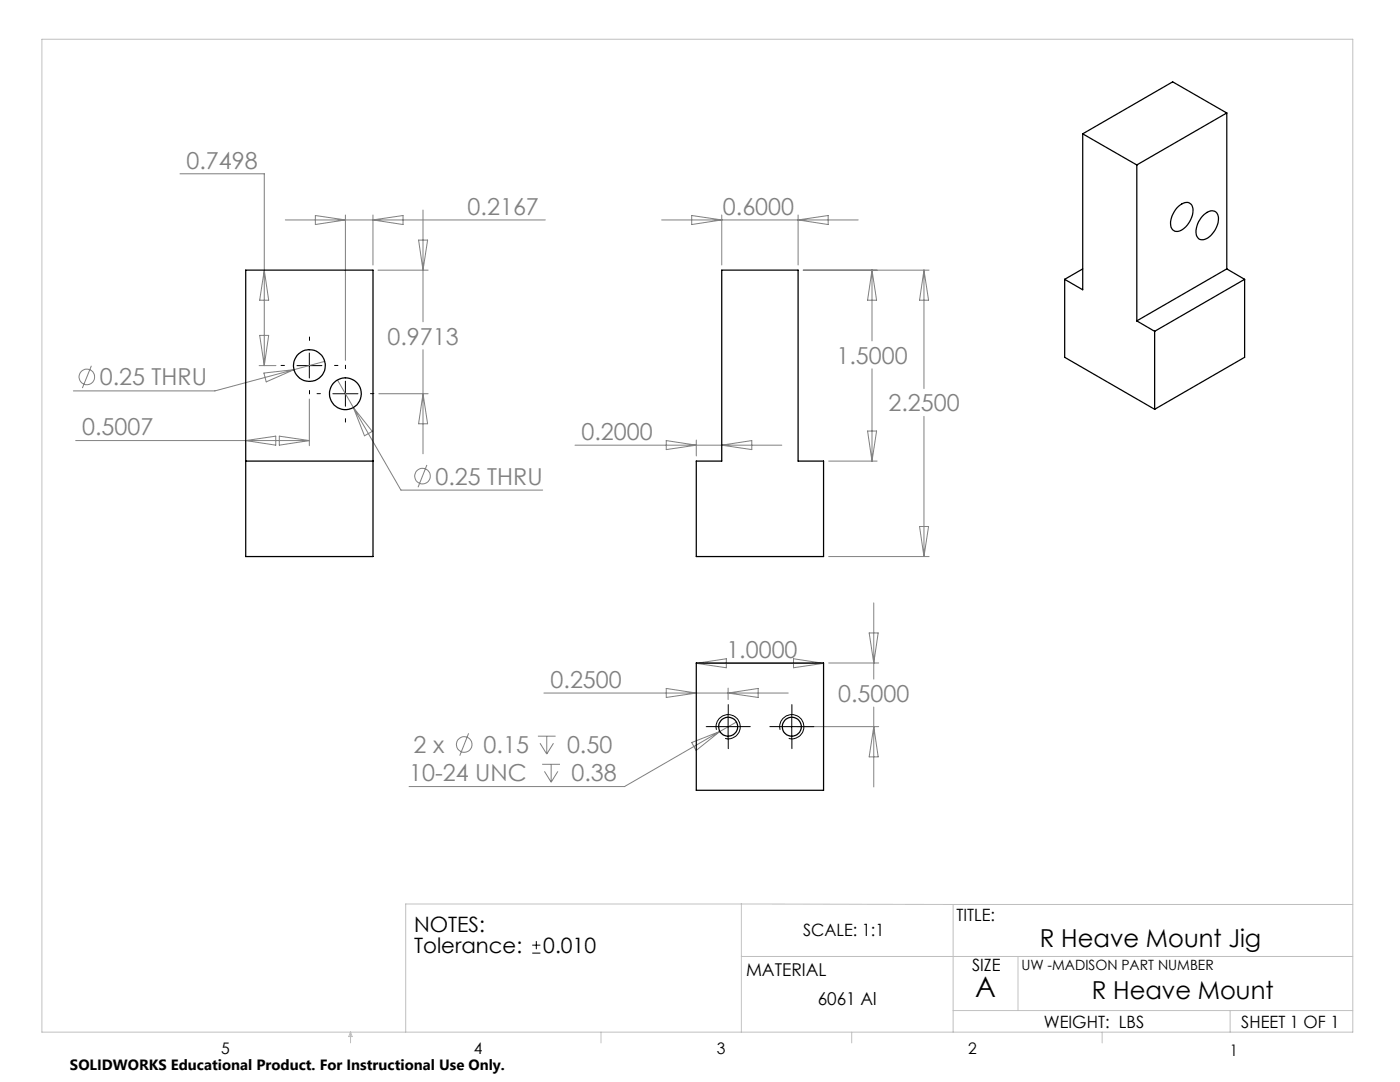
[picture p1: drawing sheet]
<svg xmlns="http://www.w3.org/2000/svg" width="279mm" height="216mm" viewBox="0 0 279 216" stroke-linecap="round" stroke-linejoin="round" font-family="sans-serif">
<g fill="none" stroke="#c0c0c0" stroke-width=".2">
<path d="M8.4 7.8h261.6v198.2h-261.6zM148 180.4v25.6M148 180.4h-67v25.6M148 190.9h122M148 180.4l42.2 .1M190.2 180.5v25.5M190.2 180.5h79.8M203.2 190.9v10.7M70 206v2.1M70 206l.3 .8h-.7zM119.9 206v2.1M170 206v2.1"/>
<path d="M190.2 201.6h79.8M220 206v2.1M245.5 201.6v4.4"/>
</g>
<g fill="none" stroke="#808080" stroke-width=".2">
<path d="M35.9 34.7h16.8v38.3M52.7 53.9l.9 6h-1.8zM56.9 43.9h51.9M62.9 43l6 .9-6 .9zM68.9 42.9v29M74.4 42.9v10M74.4 43.9l6-.9v1.8zM75.4 53.9h10M83.5 47.9h1.8l-.9 6zM84.4 41.9v22.3M132 43.9h39.3M138 43l6 .9-6 .9z"/>
<path d="M144 42.9v10M159.3 42.9v10M159.3 43.9l6-.9v1.8zM160.3 53.9h25.1M174 53.9l.9 6h-1.8zM174 53.9v14.1M184.4 53.9v23.6M184.4 53.9l.9 6h-1.8zM18.2 73l-1.8 4.4M51.7 73h3.4M51.8 66.9h1.8l-.9 6.1zM52.7 74.4l6-.6-5.6 2.4z"/>
<path d="M58.7 73.8l-15.8 4.2h-28.3M61.7 79.6v9.3M64.8 72.1l-6.1 1.7M67.3 75.8l12.7 22h28.3M75.6 78.6h9.8M84.4 69.8v20.8M84.4 78.6l.9 6h-1.8zM174 73.6v18.4M15.1 87.9h46.6M49 87.9l6-.9v1.8zM55.7 87l6 .9-6 .9zM70.5 81.3l3.8 4.8-1.6 .9z"/>
<path d="M85.2 92.8l-1.8 4.4M114.8 88.8h41.2M133 87.9l6 .9-6 .9zM139 87.8v3.2M144 88.8l6-.9v1.8zM165.4 92h9.6M173.1 86h1.8l-.9 6zM184.4 83.1v28M165.4 111.1h20M183.5 105.1h1.8l-.9 6zM108.5 138.3h48.8M133 137.4l6 .9-6 .9z"/>
<path d="M139 132.4h25.4M139 132.4l6-1v1.8zM145.3 137.3v2.3M145.3 138.3l6-.9v1.8zM158.4 131.4l6 1-6 .8zM165.4 132.3h10M173.5 126.3h1.8l-.9 6zM174.4 120.3v15.2M93.5 146.3l-1.7 4.5M107.4 146.9h3.5M107.8 148.3l1.3 2.2M108.2 152.5h3.6"/>
<path d="M108.7 153.9l1.3 2.2M109.1 146.9v3.6M110 152.5v3.6M110.5 148.3l-1.4 2.2M111.3 153.9l-1.3 2.2M138 148.2l5.7-2.3-4.8 3.9zM143.7 145.9l-19.1 11.1h-43M147 144.1l-3.3 1.8M159 145h16.4M174.4 141.1v15.9M174.4 145l.9 6h-1.8z"/>
<circle cx="17.3" cy="75.2" r="1.55"/>
<circle cx="84.3" cy="95" r="1.55"/>
<circle cx="92.6" cy="148.6" r="1.55"/>
</g>
<g fill="none" stroke="#000" stroke-width=".2">
<path d="M59.3 73h4.9M61.7 70.4v5M66.4 78.6h5M68.9 76.1v5M142.8 145h5M143 145.6a2.41 2.41 0 0 1 2.1-3 2.41 2.41 0 0 1 2.6 2.6 2.41 2.41 0 0 1-3 2.2M145.3 142.5v5M155.5 145h5M155.7 145.6a2.41 2.41 0 0 1 2.1-3 2.41 2.41 0 0 1 2.6 2.6 2.41 2.41 0 0 1-3 2.2M158 142.5v5M106.2 190.2h1.6M106.2 188.6h1.6"/>
<path d="M107 187.8v1.6"/>
</g>
<g fill="none" stroke="#000" stroke-width=".2" stroke-dasharray="15.2 1.3 1.3 1.3">
<path d="M56.8 72.9h-.7M61.8 67.9v-.7M61.8 77.9v.7M63.9 78.5h-.6M66.8 72.9h.6M68.9 73.5v-.6M73.9 78.5h.7M68.9 83.5v.7M142.8 145h-1.9M145.3 142.5v-1.9M145.3 147.5v1.9M147.8 145h1.9"/>
<path d="M155.5 145h-1.9M158 142.5v-1.9M158 147.5v1.9M160.5 145h1.9"/>
</g>
<g fill="none" stroke="#000" stroke-width=".25">
<path d="M216.1 26.7v31.1l-3.6-2.1M216.1 26.7l10.8 6.2M226.9 32.9v31.1M244.8 22.5l-17.9 10.4M244.8 22.5v31.2M244.8 22.5l-10.8-6.2-17.9 10.4M49 53.9h25.4v57.2h-25.4zM144 53.9h15.3v38.1h5.1v19.1h-25.4v-19.1h5zM212.5 55.7v15.6l17.9 10.4M216.1 53.7l-3.6 2M234.9 41.5a2.35 2.35 0 0 1 2.4-1 2.12 2.12 0 0 1 .5 2.8 3.9 3.9 0 0 1-3.1 2.9 1.52 1.52 0 0 1-1.1-1.9l.3-1.3zM240 43.1a2.16 2.16 0 0 1 2.6-.8 2.93 2.93 0 0 1-.1 3.5 3.1 3.1 0 0 1-3 2 1.77 1.77 0 0 1-.7-2.3l.4-1.2z"/>
<path d="M244.8 53.7l-17.9 10.3M244.8 53.7l3.6 2M248.4 55.7l-18 10.4M248.4 55.7v15.6l-18 10.4M226.9 64l3.5 2.1M230.4 66.1v15.6M49 92h25.4M139 132.3h25.4v25.4h-25.4z"/>
<circle cx="61.7" cy="73" r="3.2"/>
<circle cx="68.9" cy="78.6" r="3.2"/>
<circle cx="145.3" cy="145" r="1.89"/>
<circle cx="158" cy="145" r="1.89"/>
</g>
<text font-size="5.6" x="194.6" y="199">A</text>
<g font-size="4.9">
<text x="207.5" y="188.9">R Heave Mount Jig</text>
<text x="217.9" y="199.4">R Heave Mount</text>
</g>
<g font-size="4.7" fill="#808080">
<text x="37.2" y="33.6">0.7498</text>
<text x="93.3" y="42.9">0.2167</text>
<text x="144.3" y="42.9">0.6000</text>
<text x="77.3" y="68.7">0.9713</text>
<text x="19.9" y="76.9">0.25 THRU</text>
<text x="166.9" y="72.5">1.5000</text>
<text x="177.3" y="82.1">2.2500</text>
<text x="16.4" y="86.9">0.5007</text>
<text x="116.1" y="87.8">0.2000</text>
<text x="86.9" y="96.7">0.25 THRU</text>
<text x="145" y="131.3">1.0000</text>
<text x="109.9" y="137.3">0.2500</text>
<text x="167.3" y="140">0.5000</text>
<text x="81.7" y="155.9">10-24 UNC</text>
<text x="82.5" y="150.3">2 x</text>
<text x="96.5" y="150.2">0.15</text>
<text x="113.2" y="150.2">0.50</text>
<text x="114" y="155.9">0.38</text>
</g>
<g font-size="4.2">
<text x="82.6" y="185.9">NOTES:</text>
<text x="82.6" y="190.2">Tolerance:</text>
<text x="108.4" y="190.2">0.010</text>
</g>
<g font-size="3.5">
<text x="148.9" y="194.7">MATERIAL</text>
<text x="163.2" y="200.6">6061 Al</text>
</g>
<g font-size="3.4">
<text x="190.9" y="183.8">TITLE:</text>
<text x="160.3" y="186.8">SCALE: 1:1</text>
<text x="194" y="193.8">SIZE</text>
<text x="208.3" y="205.1">WEIGHT: LBS</text>
<text x="247.7" y="205.1">SHEET 1 OF 1</text>
</g>
<g font-size="3.2">
<text x="44.2" y="210.4">5</text>
<text x="94.6" y="210.3">4</text>
<text x="143.1" y="210.4">3</text>
<text x="193.2" y="210.3">2</text>
<text x="245.4" y="210.6">1</text>
</g>
<text font-size="3" x="14" y="213.5">SOLIDWORKS Educational Product. For Instructional Use Only.</text>
<text font-size="2.8" x="203.8" y="193.5">UW -MADISON PART NUMBER</text>
</svg>
